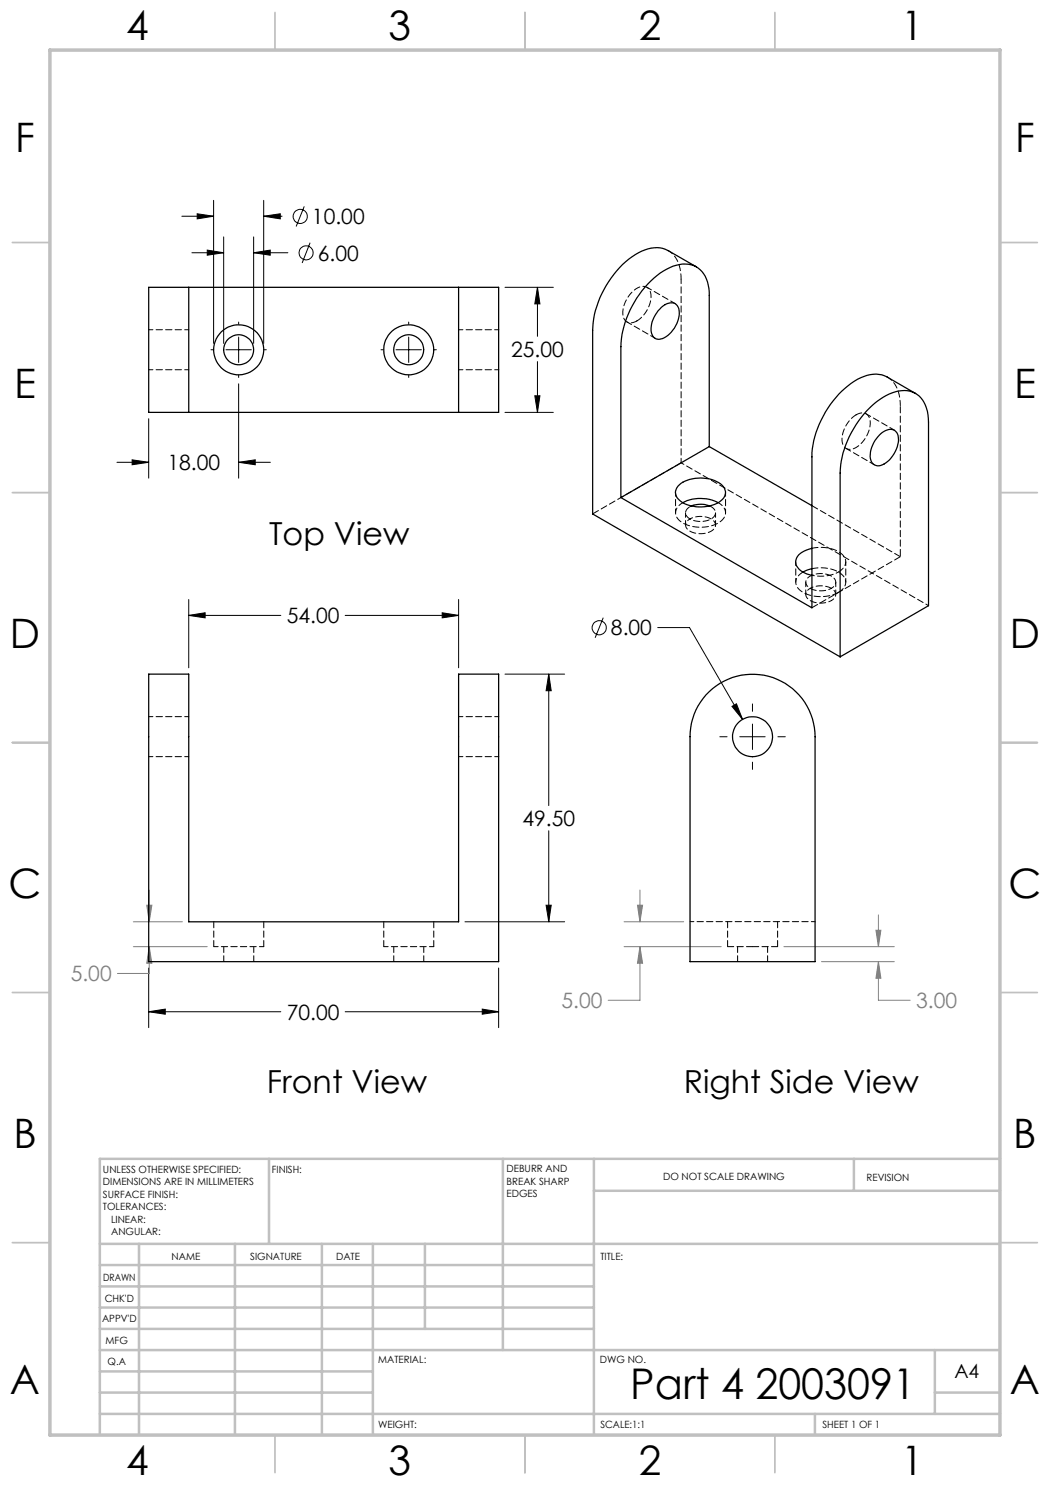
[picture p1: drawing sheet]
<svg xmlns="http://www.w3.org/2000/svg" width="210mm" height="297mm" viewBox="0 0 210 297" stroke-linecap="round" stroke-linejoin="round" font-family="sans-serif">
<g fill="none" stroke="#000" stroke-width=".2">
<path d="M36.4 43.2h6.3M38.4 50.5h6.3M39.4 42.8l3.3 .4-3.3 .6zM41.5 50l3.2 .5-3.2 .5zM42.7 40.1v28.6M44.7 47.4v21.3M50.7 50.5l3.3-.5v1zM50.7 47.4v21.3M50.7 50.5h6.9M52.7 43.2l3.4-.4v1zM52.7 40.1v28.6M52.7 43.2h3.7"/>
<path d="M60.9 41.3l-1.7 4M62 48.5l-1.6 4.1M101 57.5h9.7M107.5 57.5l.5 3.3h-1zM107.5 57.5v9.8M42.2 70h.5M45.2 70h5.1M47.7 64.4v.5M47.7 67.4v5.1M47.7 75v.5M47.7 76.8v18.8M52.8 70h.5"/>
<path d="M76.2 70h.5M79.2 70h5.1M81.7 64.4v.5M81.7 67.4v5.1M81.7 75v.5M86.8 70h.5M107 79.2h1l-.5 3.3zM107.5 72.3v10.2M23.4 92.5h6.3M26.4 92l3.3 .5-3.3 .5zM29.7 83.7v11.9M47.7 92.5l3.3-.5v1z"/>
<path d="M47.7 92.5h6.4M101 82.5h9.7M37.7 119.9v13.7M91.7 119.9v13.7M37.7 123.1l3.3-.5v1zM37.7 123.1h18.5M69 123.1h22.7M88.4 122.6l3.3 .5-3.3 .5zM101 134.8h11.9M109.7 134.8l.5 3.3h-1zM109.7 134.8v26.3M120.7 123.5l-1.7 4.1"/>
<path d="M131.6 125.5h6.3l10.6 18.4M144 147.4h1.4M146.4 141.3l.9-.5 1.2 3.1zM148 147.4h5M150.5 140.8v1.5M150.5 144.8v5.1M150.5 152.4v1.5M155.6 147.4h1.5M109.7 166.2v18.2M29.7 193.6v11.9M93 184.4h19.9M99.7 193.6v11.9"/>
<path d="M109.2 181h1l-.5 3.4zM29.7 202.3l3.4-.5v1zM29.7 202.3h26.5M69 202.3h30.7M96.4 201.8l3.3 .5-3.3 .5z"/>
<circle cx="60" cy="43.3" r="1.41"/>
<circle cx="61.2" cy="50.6" r="1.4"/>
<circle cx="119.8" cy="125.6" r="1.41"/>
</g>
<g fill="none" stroke="#808080" stroke-width=".2">
<path d="M29.8 178v6.4M128 178v6.4M26.7 184.4h9.8M26.7 189.3h14.8M29.4 181h1l-.6 3.4zM29.8 189.3l.6 3.3h-1zM29.8 189.3v5.4h-6.3M124.8 184.4h11.9M124.8 189.3h19.5M127.5 181h1l-.5 3.4zM128 189.3v10.8h-6.4M128 189.3l.5 3.3h-1z"/>
<path d="M156.8 189.3h22.1M164.3 192.3h14.6M175.2 186.1h1l-.5 3.2zM175.7 192.3l.5 3.3h-1zM175.7 192.3v7.8h6.3M175.7 183v6.3"/>
</g>
<g fill="none" stroke="#c0c0c0" stroke-width=".35">
<path d="M55 2.5v7.5M105 2.5v7.5M155 2.5v7.5M2.5 48.5h7.5M200 48.5h7.5M2.5 98.5h7.5M200 98.5h7.5M2.5 148.5h7.5M200 148.5h7.5M2.5 198.5h7.5M200 198.5h7.5M2.5 248.5h7.5"/>
<path d="M200 248.5h7.5M55 287v7.5M105 287v7.5M155 287v7.5"/>
</g>
<g fill="none" stroke="#c0c0c0" stroke-width=".5">
<path d="M53.8 231.8v17M100.6 231.8v38.2M118.8 231.8v55.2M118.8 238.2h81.2M170.8 231.8v6.4M200 231.8h-180v55.2M20 248.8h180M20 257.3h98.8M20 253h98.8M27.8 248.8v38.2M47 248.8v38.2M64.4 248.8v38.2"/>
<path d="M74.6 248.8v38.2M85 248.8v17M20 265.8h98.8M20 261.5h98.8M20 278.5h54.6M20 274.3h54.6M20 270h180M187 278.5h13M187 270v12.8M20 282.8h180M163 282.8v4.2"/>
</g>
<path d="M10 10h190v277h-190z" fill="none" stroke="#c0c0c0" stroke-width=".7"/>
<path d="M96.4 201.8l3.3 .5-3.3 .5zM29.7 202.3l3.4-.5v1zM37.7 123.1l3.3-.5v1zM88.4 122.6l3.3 .5-3.3 .5zM109.7 134.8l.5 3.3h-1zM109.2 181h1l-.5 3.4zM107.5 57.5l.5 3.3h-1zM107 79.2h1l-.5 3.3zM39.4 42.8l3.3 .4-3.3 .6zM52.7 43.2l3.4-.4v1zM41.5 50l3.2 .5-3.2 .5zM50.7 50.5l3.3-.5v1zM26.4 92l3.3 .5-3.3 .5zM47.7 92.5l3.3-.5v1zM146.4 141.3l2.1 2.6-1.2-3.1z" fill="#000"/>
<path d="M29.4 181h1l-.6 3.4zM29.8 189.3l.6 3.3h-1zM175.7 192.3l.5 3.3h-1zM175.2 186.1h1l-.5 3.2zM127.5 181h1l-.5 3.4zM128 189.3l.5 3.3h-1z" fill="#808080"/>
<g fill="none" stroke="#000" stroke-width=".25">
<path d="M29.7 57.5h70v25h-70zM37.7 57.5v25M91.7 57.5v25M139.3 53.4l-5.7-3.3a6.4 6.4 0 0 0-6.6 .8 19.5 19.5 0 0 0-8.5 15.1v36.8l49.5 28.6M132.3 61.5a2.14 2.14 0 0 1 3.1-.4 4.2 4.2 0 0 1-.5 4.5 4.1 4.1 0 0 1-3.4 2.2 1.95 1.95 0 0 1-1.3-2.5 6.6 6.6 0 0 1 2.1-3.8zM183.1 78.7l-5.7-3.3a6.3 6.3 0 0 0-6.5 .8 19.5 19.5 0 0 0-8.5 15.2v30.2l-38.2-22.1M135.6 97.3a7 7 0 0 1 9.1 0 2.06 2.06 0 0 1-.9 3.1 7.5 7.5 0 0 1-7.9-.3 1.93 1.93 0 0 1-.3-2.8zM141.9 89.3v-30.2a6.3 6.3 0 0 0-2.7-5.8 6.1 6.1 0 0 0-5.9 .5 19.4 19.4 0 0 0-9.1 15.5v30.2M141.9 89.3l-17.7 10.2M141.9 89.3l20.5 11.8M173.4 82.1a11 11 0 0 1 7.5-4 4.7 4.7 0 0 1 4.6 4.2l.2 2.1v36.7l-17.7 10.3v-36.8a19.8 19.8 0 0 1 5.4-12.5zM176 86.9a2.62 2.62 0 0 1 3-.8 3.2 3.2 0 0 1 .3 3.7 4.8 4.8 0 0 1-3.8 3.4 2.04 2.04 0 0 1-1.4-2.8 6.6 6.6 0 0 1 1.9-3.5z"/>
<path d="M136.6 100.5a7.8 7.8 0 0 1 7 0M138.3 101.2a4.7 4.7 0 0 1 3.6 0M162.4 109.7a3.8 3.8 0 0 0-3.3 2.6 3 3 0 0 0 2.8 2.6l.4 .2M162.4 113.8l-1.8 .6M29.7 134.8h8v49.6h54v-49.6h8v57.5h-70zM141.8 138.4a12.5 12.5 0 0 1 13.6-2.6 12.5 12.5 0 0 1 7.6 11.6v44.9h-25v-44.9a12.3 12.3 0 0 1 3.8-9z"/>
<circle cx="47.7" cy="70" r="5"/>
<circle cx="47.7" cy="70" r="3"/>
<circle cx="81.7" cy="70" r="3"/>
<circle cx="81.7" cy="70" r="5"/>
<circle cx="150.5" cy="147.3" r="4"/>
</g>
<g fill="none" stroke="#000" stroke-width=".2" stroke-dasharray="1.3 .6" stroke-dashoffset=".4">
<path d="M29.8 73.9h8M37.8 65.9h-8M91.8 73.9h8M99.8 65.9h-8M136.2 92.6v-36.8M137.1 102.6v2.4M143.1 105v-2.4M161.2 116.4v2.5M167.2 118.9v-2.5M29.8 151.3h8M37.8 143.3h-8M91.8 151.3h8"/>
<path d="M99.8 143.3h-8M42.8 189.3h10M86.8 189.3h-10"/>
</g>
<g fill="none" stroke="#000" stroke-width=".2" stroke-dasharray="1.3 .6">
<path d="M118.5 102.8l17.7-10.2M138 101.3l.3-.1M162.4 109.7a6.6 6.6 0 0 1 6.4 1.6 2.11 2.11 0 0 1-1.1 3.1M162.4 101.1l17.7 10.2M162.4 113.7a6.6 6.6 0 0 1 6.4 1.7 2.11 2.11 0 0 1-1.1 3.1M167.7 118.5a7.4 7.4 0 0 1-7.9-.6 2.08 2.08 0 0 1 .8-3.5M162.4 121.5l17.7-10.2M42.8 184.3v5M52.8 189.3v-5M76.8 184.3v5M86.8 189.3v-5M145.5 184.3v5"/>
<path d="M150.5 189.3h-5M155.5 189.3h-5M155.5 189.3v-5"/>
</g>
<path d="M127.4 64.2a1.71 1.71 0 0 1-2 .2 1.71 1.71 0 0 1-.8-1.7 5.9 5.9 0 0 1 3.7-5.4 1.69 1.69 0 0 1 1.9 2.1 6.3 6.3 0 0 1-2.8 4.8M171.2 83a5.8 5.8 0 0 0-2.6 5.9 1.73 1.73 0 0 0 2.8 .5 5.9 5.9 0 0 0 2.5-5.7 1.66 1.66 0 0 0-2.7-.7M44.8 189.3v3M50.8 192.3v-3M78.8 189.3v3M84.8 192.3v-3M147.5 189.3v3M153.5 192.3v-3" fill="none" stroke="#000" stroke-width=".2" stroke-dasharray="1.3 .6" stroke-dashoffset=".1"/>
<path d="M135.1 98.5v4.1M145.1 102.6v-4.1M159.2 112.4v4M169.2 116.4v-4M138 184.3h25" fill="none" stroke="#000" stroke-width=".2" stroke-dasharray="1.3 .6" stroke-dashoffset=".5"/>
<path d="M133.6 50.1a6.1 6.1 0 0 1 2.6 5.7M125.4 64.4l5.6 3.3M135 60.7l-5.6-3.2M177.5 75.4a6.1 6.1 0 0 1 2.6 5.7M169.2 89.7l5.7 3.3M178.9 86l-5.7-3.2" fill="none" stroke="#000" stroke-width=".2" stroke-dasharray="1.3 .6" stroke-dashoffset=".2"/>
<path d="M180.1 81.1v30.2" fill="none" stroke="#000" stroke-width=".2" stroke-dasharray="1.3 .6" stroke-dashoffset="-.2"/>
<path d="M185.7 121.1l-49.5-28.5" fill="none" stroke="#000" stroke-width=".2" stroke-dasharray="1.3 .6" stroke-dashoffset=".6"/>
<path d="M167.7 114.4a7.8 7.8 0 0 1-5.3 .7" fill="none" stroke="#000" stroke-width=".2" stroke-dasharray="1.3 .6" stroke-dashoffset=".8"/>
<path d="M138 103.8a1.32 1.32 0 0 0-.9 1.3 1.32 1.32 0 0 0 1.1 1.2 4.2 4.2 0 0 0 4.7-.7 1.33 1.33 0 0 0-.8-1.9 4.7 4.7 0 0 0-4.1 .1M166.3 117.7a4.3 4.3 0 0 1-4.9-.6 1.35 1.35 0 0 1 1-2.1 4.2 4.2 0 0 1 4.5 .7 1.25 1.25 0 0 1-.6 2M166.3 120.1a4.3 4.3 0 0 1-4.9-.5 1.35 1.35 0 0 1 1-2.1 4.2 4.2 0 0 1 4.5 .7 1.25 1.25 0 0 1-.6 1.9" fill="none" stroke="#000" stroke-width=".2" stroke-dasharray="1.3 .6" stroke-dashoffset=".7"/>
<path d="M136.6 100.5a2.17 2.17 0 0 0-1.5 2.1 2.17 2.17 0 0 0 1.6 2.1 7.4 7.4 0 0 0 7.8-.8 2.09 2.09 0 0 0-.9-3.4" fill="none" stroke="#000" stroke-width=".2" stroke-dasharray="1.3 .6" stroke-dashoffset=".3"/>
<path d="M141.9 101.2a1.4 1.4 0 0 1 1.2 1.4 1.4 1.4 0 0 1-1.2 1.4 4.2 4.2 0 0 1-4.5-.7 1.25 1.25 0 0 1 .6-2" fill="none" stroke="#000" stroke-width=".2" stroke-dasharray="1.3 .6" stroke-dashoffset="-.1"/>
<text font-size="8.5" x="126.1" y="279.7">Part 4 2003091</text>
<g font-size="8.1">
<text x="25.2" y="8">4</text>
<text x="77.7" y="8">3</text>
<text x="127.7" y="8">2</text>
<text x="180.2" y="8">1</text>
<text x="3" y="30.4">F</text>
<text x="203" y="30.4">F</text>
<text x="2.8" y="79.6">E</text>
<text x="202.8" y="79.6">E</text>
<text x="2" y="129.6">D</text>
<text x="202" y="129.6">D</text>
<text x="1.7" y="179.6">C</text>
<text x="201.7" y="179.6">C</text>
<text x="2.7" y="229.6">B</text>
<text x="202.7" y="229.6">B</text>
<text x="2" y="278.9">A</text>
<text x="202" y="278.9">A</text>
<text x="25.2" y="295">4</text>
<text x="77.7" y="295">3</text>
<text x="127.7" y="295">2</text>
<text x="180.2" y="295">1</text>
</g>
<g font-size="6.3">
<text x="53.8" y="109">Top View</text>
<text x="53.4" y="218.7">Front View</text>
<text x="136.8" y="218.7">Right Side View</text>
</g>
<g font-size="4.2">
<text x="62.4" y="44.8">10.00</text>
<text x="63.6" y="52.1">6.00</text>
<text x="102.2" y="71.4">25.00</text>
<text x="33.5" y="94">18.00</text>
<text x="57.3" y="124.7">54.00</text>
<text x="122.2" y="127.1">8.00</text>
<text x="104.5" y="165.2">49.50</text>
<text x="57.3" y="203.9">70.00</text>
</g>
<g font-size="4.2" fill="#808080">
<text x="14.1" y="196.3">5.00</text>
<text x="112.3" y="201.6">5.00</text>
<text x="183.2" y="201.6">3.00</text>
</g>
<text font-size="3.9" x="190.9" y="275.5">A4</text>
<g font-size="2">
<text x="20.6" y="234.6">UNLESS OTHERWISE SPECIFIED:</text>
<text x="20.6" y="237.1">DIMENSIONS ARE IN MILLIMETERS</text>
<text x="20.6" y="239.6">SURFACE FINISH:</text>
<text x="54.4" y="234.6">FINISH:</text>
<text x="101.3" y="234.5">DEBURR AND</text>
<text x="101.3" y="237">BREAK SHARP</text>
<text x="101.3" y="239.5">EDGES</text>
<text x="132.6" y="236">DO NOT SCALE DRAWING</text>
<text x="173.3" y="236.2">REVISION</text>
<text x="20.6" y="242.1">TOLERANCES:</text>
<text x="22.2" y="244.6">LINEAR:</text>
<text x="22.2" y="247.1">ANGULAR:</text>
<text x="34.3" y="252">NAME</text>
<text x="50" y="251.9">SIGNATURE</text>
<text x="67.2" y="251.9">DATE</text>
<text x="120.1" y="251.9">TITLE:</text>
<text x="20.6" y="256.1">DRAWN</text>
<text x="20.9" y="260.3">CHK'D</text>
<text x="20.4" y="264.4">APPV'D</text>
<text x="21.1" y="268.8">MFG</text>
<text x="21.5" y="273">Q.A</text>
<text x="75.6" y="272.5">MATERIAL:</text>
<text x="120" y="272.5">DWG NO.</text>
<text x="75.6" y="285.5">WEIGHT:</text>
<text x="120.1" y="285.6">SCALE:1:1</text>
<text x="164.5" y="285.6">SHEET 1 OF 1</text>
</g>
</svg>
